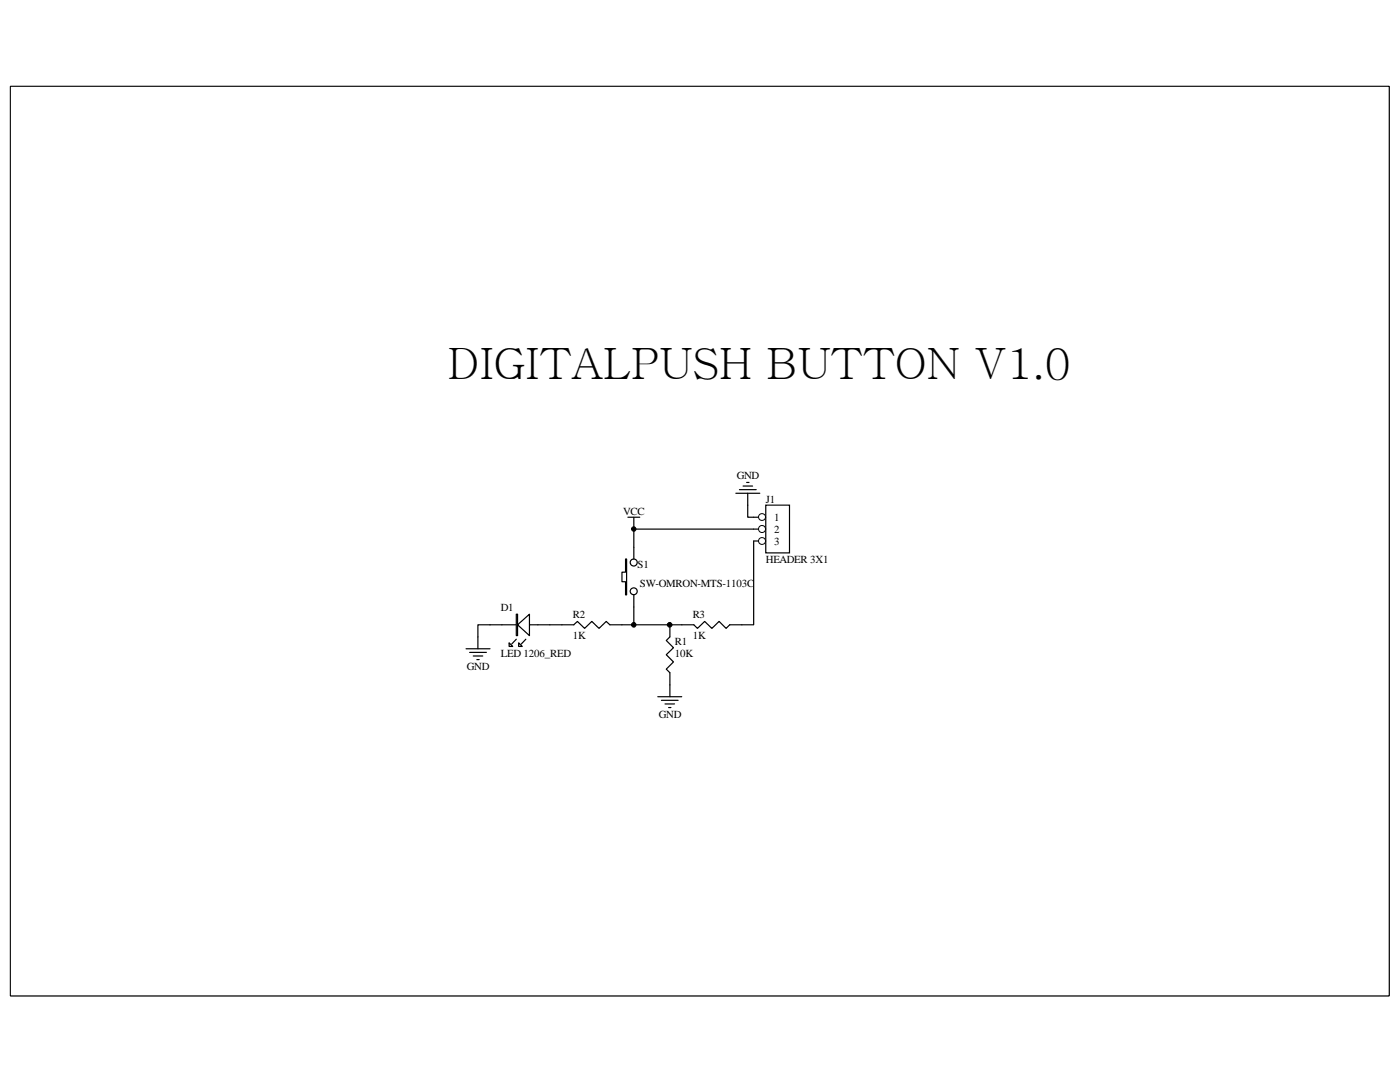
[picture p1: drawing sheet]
<svg xmlns="http://www.w3.org/2000/svg" width="279mm" height="216mm" viewBox="0 0 279 216" stroke-linecap="round" stroke-linejoin="round" font-family="sans-serif">
<path d="M2.1 17.2h275.1v181.5h-275.1z" fill="none" stroke="#000" stroke-width=".2"/>
<path d="M2.1 17.3h275.1v181.4h-275.1z" fill="#fff"/>
<path d="M2.1 17.2h275.1v181.5h-275.1z" fill="none" stroke="#000" stroke-width=".2"/>
<path d="M152.8 100.8h4.8v9.5h-4.8z" fill-rule="evenodd" fill="#fff"/>
<path d="M150.4 103.2h2.4M152.8 100.8h4.8v9.5h-4.8z" fill="none" stroke="#000" stroke-width=".24"/>
<circle cx="152.1" cy="103.2" r=".69" fill="#fff"/>
<circle cx="152.1" cy="103.2" r=".69" fill="none" stroke="#000" stroke-width=".2"/>
<path d="M150.4 105.6h2.4" fill="none" stroke="#000" stroke-width=".24"/>
<circle cx="152.1" cy="105.6" r=".7" fill="#fff"/>
<circle cx="152.1" cy="105.6" r=".7" fill="none" stroke="#000" stroke-width=".2"/>
<path d="M150.4 107.9h2.4" fill="none" stroke="#000" stroke-width=".24"/>
<circle cx="152.1" cy="108" r=".69" fill="#fff"/>
<circle cx="152.1" cy="108" r=".69" fill="none" stroke="#000" stroke-width=".2"/>
<path d="M97.8 124.7h11.9M103 127.6l-.9 .9M104.9 127.6l-.9 .9M112.1 124.7h2.4l.7-.7 1.5 1.4 1.4-1.4 1.4 1.4 1.5-1.4 .7 .7h2.4M133.7 124.7v2.4l-.7 .7 1.4 1.4-1.4 1.4 1.4 1.5-1.4 1.4 .7 .7v2.5M136.1 124.7h2.4l.7 .7 1.4-1.4 1.5 1.4 1.4-1.4 1.4 1.4 .7-.7h2.4" fill="none" stroke="#000" stroke-width=".24"/>
<path d="M103.3 124.7l2.4-2.1v4.2z" fill="#fff"/>
<path d="M103.3 124.7l2.4-2.1v4.2z" fill="none" stroke="#000" stroke-width=".24"/>
<path d="M103 122.6h.3v4.2h-.3z" fill-rule="evenodd" fill="#fff"/>
<path d="M103 122.6h.3v4.2h-.3z" fill="none" stroke="#000" stroke-width=".24"/>
<path d="M101.6 128.3l.7 .7h-.7z" fill="#fff"/>
<path d="M101.6 128.3l.7 .7h-.7z" fill="none" stroke="#000" stroke-width=".24"/>
<path d="M103.5 128.3l.7 .7h-.7z" fill="#fff"/>
<path d="M126.5 109.2v2.3M126.5 118.7v2.4M103.5 128.3l.7 .7h-.7z" fill="none" stroke="#000" stroke-width=".24"/>
<path d="M124.8 111.5h.3v7.2h-.3v-2.6h-.7v-1.9h.7z" fill-rule="evenodd" fill="#fff"/>
<g fill="none" stroke="#000" stroke-width=".24">
<path d="M146.9 98.4h4.7M147.6 97.7h3.3M148.3 97h1.9M149 96.3h.5M149.2 98.4v4.8h1.2M124.8 111.5h.3v7.2h-.3v-2.6h-.7v-1.9h.7zM125.3 103.2h2.4M126.5 103.2v2.4M150.4 107.9v16.8h-2.4M150.4 105.6h-23.9v3.6M93 129.5h4.8M93.7 130.2h3.4"/>
<path d="M94.4 130.9h2M95.2 131.6h.4M97.8 124.7h-2.4v4.8M109.7 124.7h2.4M124.1 124.7h2.4M126.5 121.1v3.6h9.6M131.3 139h4.8M132 139.7h3.3M133.7 136.7v2.3M132.7 140.5h1.9M133.4 141.2h.5"/>
<circle cx="126.5" cy="112.2" r=".7"/>
<circle cx="126.5" cy="118" r=".69"/>
</g>
<g fill="#000">
<circle cx="126.5" cy="105.6" r=".44"/>
<circle cx="126.5" cy="124.7" r=".45"/>
<circle cx="133.6" cy="124.7" r=".46"/>
</g>
<g fill="none" stroke="#000" stroke-width=".2">
<circle cx="126.5" cy="105.6" r=".44"/>
<circle cx="126.5" cy="124.7" r=".45"/>
<circle cx="133.6" cy="124.7" r=".46"/>
</g>
<g font-size="8.6">
<text x="89.4" y="75.7">DIIALPUSHBUTTONV1.</text>
<text x="98.5" y="75.7">GT</text>
<text x="208.5" y="75.7">0</text>
</g>
<g font-size="2.2">
<text x="147" y="95.5">GND</text>
<text x="152.8" y="100.3">J1</text>
<text x="124.4" y="102.7">VCC</text>
<text x="154.5" y="103.9">1</text>
<text x="154.5" y="106.3">2</text>
<text x="127.3" y="113.2">S1</text>
<text x="152.8" y="112.3">HEADER 3X1</text>
<text x="154.5" y="108.7">3</text>
<text x="127.7" y="117.1">SW-OMRON-MTS-1103C</text>
<text x="99.9" y="121.8">D1</text>
<text x="114.3" y="123.3">R2</text>
<text x="138.3" y="123.3">R3</text>
<text x="99.9" y="131.1">LED 1206_RED</text>
<text x="114.3" y="127.6">1K</text>
<text x="134.7" y="128.7">R1</text>
<text x="134.7" y="131.1">10K</text>
<text x="138.3" y="127.6">1K</text>
<text x="93.2" y="133.7">GND</text>
<text x="131.5" y="143.3">GND</text>
</g>
</svg>
